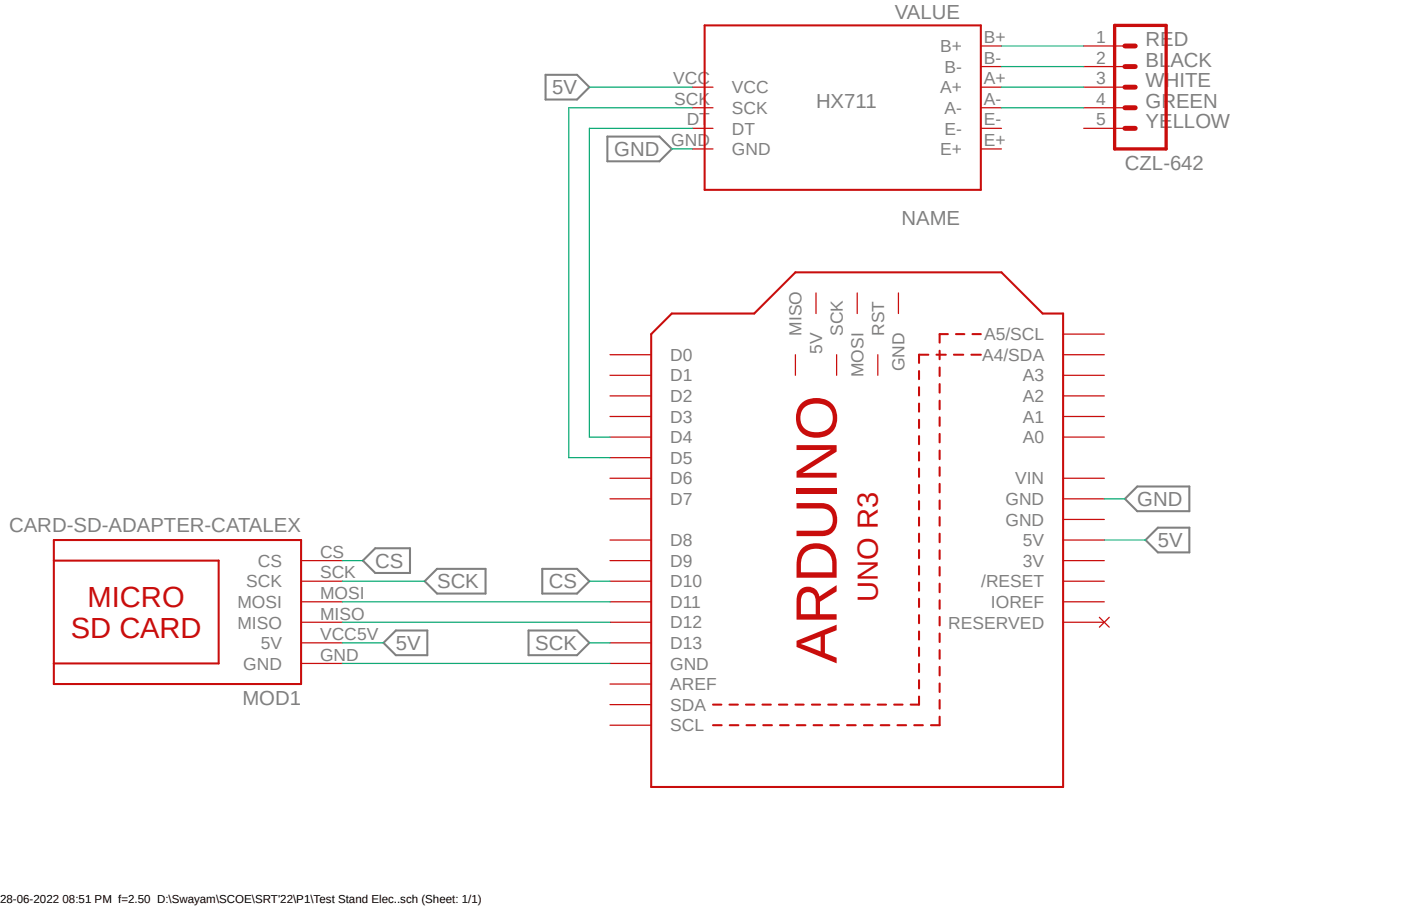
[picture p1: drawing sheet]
<svg xmlns="http://www.w3.org/2000/svg" width="432mm" height="279mm" viewBox="0 0 432 279" stroke-linecap="round" stroke-linejoin="round" font-family="sans-serif">
<path d="M0 0l382.9 244.1M382.9 0l-382.9 244.1" fill="none" stroke="#fff" stroke-width=".31"/>
<path d="M168.1 23.1h9.7l3.9 3.8-3.9 3.8h-9.7zM187.2 42.1h16l3.9 3.8-3.9 3.8h-16zM346.7 153.8l3.8-3.8h16.1v7.6h-16.1zM115.7 169.1h10.7v7.6h-10.7l-3.9-3.8zM134.7 175.4h14.9v7.6h-14.9l-3.8-3.8zM167.1 175.4h10.7l3.9 3.8-3.9 3.8h-10.7zM353.1 166.5l3.8-3.8h9.7v7.6h-9.7zM122 194.4h9.7v7.7h-9.7l-3.8-3.9zM162.9 194.4h14.9l3.9 3.8-3.9 3.9h-14.9z" fill="none" stroke="#808080" stroke-width=".64"/>
<g fill="none" stroke="#c90d0c" stroke-width=".64">
<path d="M217.2 7.8h85.1v50.7h-85.1zM200.7 103l6.4-6.3h25.4l12.7-12.7h63.5l12.7 12.7h6.3v146h-127zM283.3 114.4v2.5M283.3 119.4v2.6M286.1 109.4h-2.8v2.5M288.6 109.4h2.9M289.6 108.2v2.6M289.6 113.3v2.7M289.6 118.4v2.7M292.1 103h-2.5v2.7M294 109.4h2.9M294.6 103h2.6"/>
<path d="M299.4 109.4h2.9M299.7 103h2.6M283.3 124.5v2.5M283.3 129.5v2.5M283.3 134.5v2.5M283.3 139.5v2.5M289.6 123.6v2.6M289.6 128.7v2.6M289.6 133.8v2.6M289.6 138.9v2.7M283.3 144.5v2.6M283.3 149.6v2.5"/>
<path d="M283.3 154.6v2.5M283.3 159.6v2.5M289.6 144.1v2.6M289.6 149.2v2.6M289.6 154.3v2.7M289.6 159.5v2.6M16.6 166.5h76.2v44.4h-76.2zM16.6 172.9h50.8v31.7h-50.8M283.3 164.6v2.5M283.3 169.6v2.5M283.3 174.6v2.6M283.3 179.7v2.5"/>
<path d="M289.6 164.6v2.6M289.6 169.7v2.7M289.6 174.9v2.6M283.3 184.7v2.5M283.3 189.7v2.5M283.3 194.7v2.5M283.3 199.7v2.6M289.6 180v2.6M289.6 185.1v2.6M289.6 190.2v2.7M289.6 195.4v2.6M219.8 217.3h2.5"/>
<path d="M224.8 217.3h2.6M229.9 217.3h2.6M235 217.3h2.6M240.1 217.3h2.6M245.2 217.3h2.5M250.2 217.3h2.6M255.3 217.3h2.6M260.3 217.3h2.6M265.4 217.3h2.6M270.5 217.3h2.6M275.6 217.3h2.6M283.3 214.8v2.5h-2.6"/>
<path d="M283.3 204.8v2.5M283.3 209.8v2.5M289.6 200.5v2.7M289.6 205.7v2.6M289.6 210.8v2.6M289.6 215.9v2.6M219.8 223.6h2.6M224.9 223.6h2.7M230.1 223.6h2.6M235.2 223.6h2.7M240.4 223.6h2.7M245.6 223.6h2.6"/>
<path d="M250.7 223.6h2.7M255.9 223.6h2.7M261.1 223.6h2.6M266.3 223.6h2.6M271.4 223.6h2.7M276.6 223.6h2.7M281.8 223.6h2.6M289.6 221v2.6h-2.7"/>
</g>
<g fill="none" stroke="#c90d0c" stroke-width=".38">
<path d="M302.3 14.2h6.4M334 14.2h12.7M213.4 39.6h6.4M213.4 33.2h6.4M213.4 26.9h6.4M302.3 39.6h6.4M302.3 33.2h6.4M302.3 26.9h6.4M302.3 20.5h6.4M334 39.6h12.7M334 33.2h12.7M334 26.9h12.7"/>
<path d="M334 20.5h12.7M213.4 45.9h6.4M302.3 45.9h6.4M251.5 90.3v6.4M264.2 90.3v6.4M276.9 90.3v6.4M188 109.4h12.7M188 115.7h12.7M245.2 109.4v6.3M257.9 109.4v6.3M270.6 109.4v6.3M327.7 109.4h12.7"/>
<path d="M327.7 115.7h12.7M327.7 103h12.7M188 122.1h12.7M188 128.4h12.7M188 134.8h12.7M327.7 122.1h12.7M327.7 128.4h12.7M327.7 134.8h12.7M188 141.1h12.7M188 147.5h12.7M188 153.8h12.7M327.7 147.5h12.7"/>
<path d="M327.7 153.8h12.7M92.8 172.9h12.7M92.8 179.2h12.7M188 166.5h12.7M188 172.9h12.7M188 179.2h12.7M327.7 166.5h12.7M327.7 172.9h12.7M327.7 179.2h12.7M327.7 160.2h12.7M92.8 185.6h12.7M92.8 191.9h12.7"/>
<path d="M92.8 198.2h12.7M188 185.6h12.7M188 191.9h12.7M188 198.2h12.7M327.7 185.6h12.7M327.7 191.9h12.7M338.8 190.4l3.1 3M341.9 190.4l-3.1 3M92.8 204.6h12.7M188 204.6h12.7M188 210.9h12.7M188 217.3h12.7"/>
<path d="M188 223.6h12.7"/>
</g>
<path d="M343.5 7.8h15.9v38.1h-15.9z" fill="none" stroke="#c90d0c" stroke-width="1"/>
<path d="M346.7 14.2h3.2M346.7 26.9h3.2M346.7 20.5h3.2M346.7 39.6h3.2M346.7 33.2h3.2" fill="none" stroke="#c90d0c" stroke-width="1.5"/>
<g fill="none" stroke="#0dab76" stroke-width=".38">
<path d="M308.7 14.2h25.3M181.7 26.9h31.7M213.4 39.6h-31.7v95.2h6.3M213.4 33.2h-38.1v107.9h12.7M308.7 33.2h25.3M308.7 26.9h25.3M308.7 20.5h25.3M207.1 45.9h6.3M340.4 153.8h6.3M105.5 172.9h6.3M105.5 179.2h25.4M181.7 179.2h6.3"/>
<path d="M340.4 166.5h12.7M105.5 191.9h82.5M105.5 185.6h82.5M105.5 198.2h12.7M181.7 198.2h6.3M105.5 204.6h82.5"/>
</g>
<text font-size="17.9" fill="#c90d0c" x="257.9" y="204.6" transform="rotate(-90 257.9 204.6)">ARDUINO</text>
<g font-size="9" fill="#c90d0c">
<text x="270.6" y="185.6" transform="rotate(-90 270.6 185.6)">UNO R3</text>
<text x="27" y="187.2">MICRO</text>
<text x="21.8" y="196.7">SD CARD</text>
</g>
<g font-size="6.3" fill="#808080">
<text x="275.8" y="5.9">VALUE</text>
<text x="353.1" y="14.2">RED</text>
<text x="353.1" y="20.5">BLACK</text>
<text x="170.2" y="29.1">5V</text>
<text x="353.1" y="26.9">WHITE</text>
<text x="251.5" y="33.2">HX711</text>
<text x="353.1" y="33.2">GREEN</text>
<text x="353.1" y="39.6">YELLOW</text>
<text x="189.3" y="48.1">GND</text>
<text x="346.7" y="52.3">CZL-642</text>
<text x="277.8" y="69.4">NAME</text>
<text x="350.5" y="156">GND</text>
<text x="2.8" y="164">CARD-SD-ADAPTER-CATALEX</text>
<text x="356.9" y="168.7">5V</text>
<text x="115.7" y="175.1">CS</text>
<text x="134.7" y="181.4">SCK</text>
<text x="169.1" y="181.4">CS</text>
<text x="122" y="200.5">5V</text>
<text x="164.9" y="200.5">SCK</text>
<text x="74.7" y="217.3">MOD1</text>
</g>
<g font-size="5.4" fill="#808080">
<text x="289.7" y="16.1">B+</text>
<text x="303.2" y="13.3">B+</text>
<text x="337.9" y="13.3">1</text>
<text x="291.1" y="22.4">B-</text>
<text x="303.2" y="19.6">B-</text>
<text x="337.9" y="19.6">2</text>
<text x="207.5" y="26">VCC</text>
<text x="225.6" y="28.8">VCC</text>
<text x="289.7" y="28.8">A+</text>
<text x="303.2" y="26">A+</text>
<text x="337.9" y="26">3</text>
<text x="207.8" y="32.3">SCK</text>
<text x="225.6" y="35.1">SCK</text>
<text x="291.1" y="35.1">A-</text>
<text x="303.2" y="32.3">A-</text>
<text x="337.9" y="32.3">4</text>
<text x="211.7" y="38.7">DT</text>
<text x="225.6" y="41.5">DT</text>
<text x="291.1" y="41.5">E-</text>
<text x="303.2" y="38.7">E-</text>
<text x="337.9" y="38.7">5</text>
<text x="206.9" y="45">GND</text>
<text x="225.6" y="47.8">GND</text>
<text x="289.7" y="47.8">E+</text>
<text x="303.2" y="45">E+</text>
<text x="247.1" y="103.5" transform="rotate(-90 247.1 103.5)">MISO</text>
<text x="259.8" y="103.5" transform="rotate(-90 259.8 103.5)">SCK</text>
<text x="272.5" y="103.5" transform="rotate(-90 272.5 103.5)">RST</text>
<text x="303.3" y="104.9">A5/SCL</text>
<text x="206.5" y="111.3">D0</text>
<text x="253.4" y="109.1" transform="rotate(-90 253.4 109.1)">5V</text>
<text x="302.7" y="111.3">A4/SDA</text>
<text x="206.5" y="117.6">D1</text>
<text x="266.1" y="116.3" transform="rotate(-90 266.1 116.3)">MOSI</text>
<text x="278.8" y="114.5" transform="rotate(-90 278.8 114.5)">GND</text>
<text x="315.3" y="117.6">A3</text>
<text x="206.5" y="124">D2</text>
<text x="315.3" y="124">A2</text>
<text x="206.5" y="130.3">D3</text>
<text x="315.3" y="130.3">A1</text>
<text x="206.5" y="136.7">D4</text>
<text x="315.3" y="136.7">A0</text>
<text x="206.5" y="143">D5</text>
<text x="206.5" y="149.4">D6</text>
<text x="312.9" y="149.4">VIN</text>
<text x="206.5" y="155.7">D7</text>
<text x="309.9" y="155.7">GND</text>
<text x="309.9" y="162.1">GND</text>
<text x="98.6" y="172">CS</text>
<text x="206.5" y="168.4">D8</text>
<text x="315.3" y="168.4">5V</text>
<text x="79.5" y="174.8">CS</text>
<text x="98.6" y="178.4">SCK</text>
<text x="206.5" y="174.8">D9</text>
<text x="315.3" y="174.8">3V</text>
<text x="75.9" y="181.1">SCK</text>
<text x="98.6" y="184.7">MOSI</text>
<text x="206.5" y="181.1">D10</text>
<text x="302.4" y="181.1">/RESET</text>
<text x="73.2" y="187.5">MOSI</text>
<text x="98.6" y="191.1">MISO</text>
<text x="206.5" y="187.5">D11</text>
<text x="305.4" y="187.5">IOREF</text>
<text x="73.2" y="193.8">MISO</text>
<text x="98.6" y="197.4">VCC5V</text>
<text x="206.5" y="193.8">D12</text>
<text x="292.3" y="193.8">RESERVED</text>
<text x="80.3" y="200.2">5V</text>
<text x="98.6" y="203.7">GND</text>
<text x="206.5" y="200.2">D13</text>
<text x="75" y="206.5">GND</text>
<text x="206.5" y="206.5">GND</text>
<text x="206.5" y="212.9">AREF</text>
<text x="206.5" y="219.2">SDA</text>
<text x="206.5" y="225.6">SCL</text>
</g>
<text font-size="3.6" x="0" y="278.4">28-06-2022 08:51 PM f=2.50 D:\Swayam\SCOE\SRT'22\P1\Test Stand Elec..sch (Sheet: 1/1)</text>
</svg>
